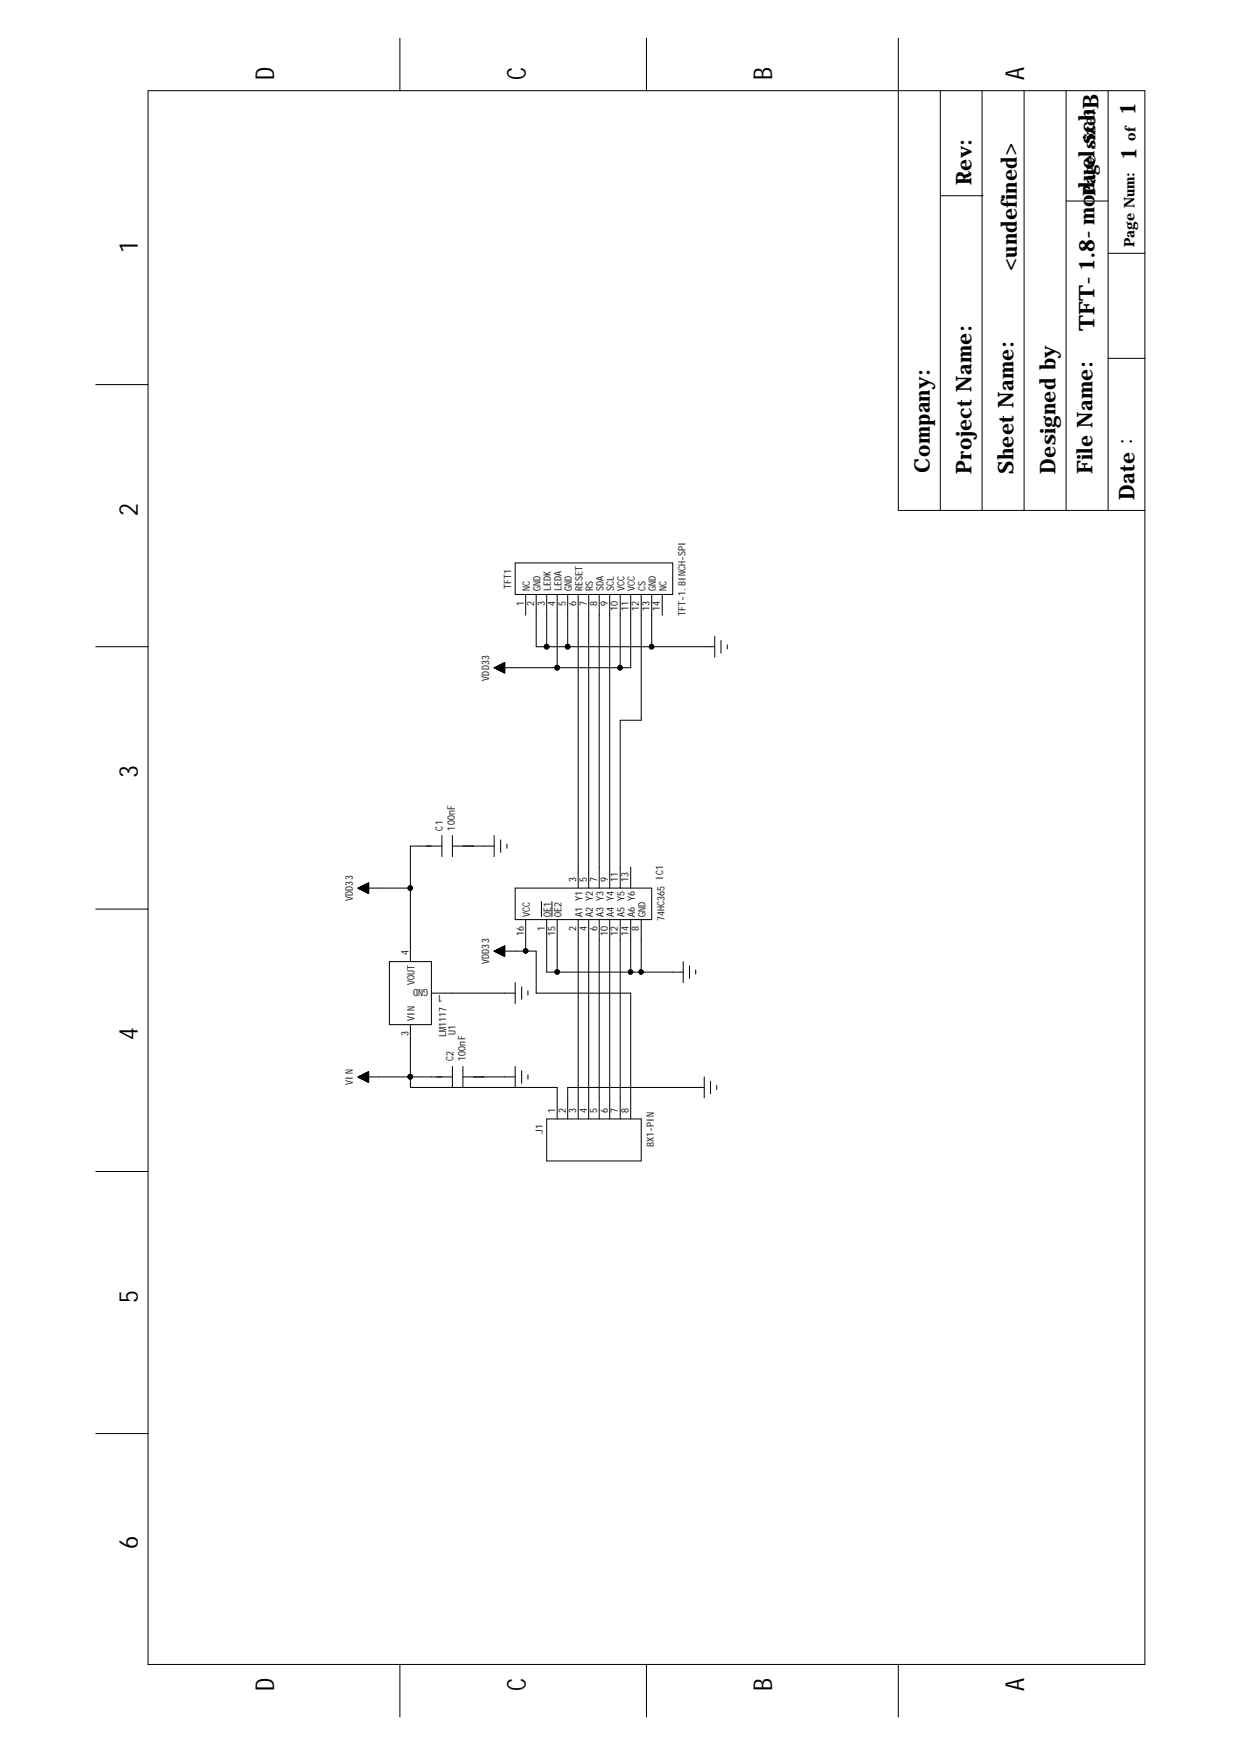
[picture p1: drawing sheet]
<svg xmlns="http://www.w3.org/2000/svg" width="210mm" height="297mm" viewBox="0 0 210 297" stroke-linecap="round" stroke-linejoin="round" font-family="sans-serif">
<g fill="none" stroke="#000" stroke-width=".17">
<path d="M25.1 15.4h168.7v266.3h-168.7zM67.7 6.5v8.9M109.4 6.5v8.9M152.1 6.5v8.8M152.1 15.4v71h41.7M159.2 15.4v71M166.2 15.4v71M173.4 15.4v71M180.5 15.4v71M187.6 15.4v71M159.2 33.1h7M166.2 33.1h.1"/>
<path d="M180.5 34h7.1M187.6 42.9h6.2M16.2 65.1h8.9M187.6 60.6h6.2M87.2 95.3h26.7v5.3h-26.7zM16.2 109.5h8.9M83.7 113h.1M83.7 113l1.7-.9v1.8zM83.7 113v.1M83.7 113.1h1.7M83.9 112.9v.2h1.5M84 112.8v.4h1.4"/>
<path d="M84.2 112.8v.5M84.2 113.3h1.2M84.3 112.7v.7M84.3 113.4h1.1M84.5 112.6v.8M84.5 113.5h.9M84.6 112.6v.9M84.6 113.5h.8M84.8 112.5v1.1M84.9 112.4v1.3M84.9 113.7h.5M85 112.3v1.4"/>
<path d="M85 113.7h.4M85.2 112.3v1.5M85.2 113.8h.2M85.3 112.2v1.7M85.3 113.9h.1M85.4 112.2v1.7M85.4 112.3h-.1v1.5M85.4 112.3h-.3v1.4M85.4 112.4h-.4v1.3M85.4 112.5h-.6v1.1h.6M85.4 112.5h-.7v1M85.4 112.6h-.9v.9"/>
<path d="M85.4 112.7h-1v.7M85.4 112.8h-1.2v.5M85.4 112.8h-1.3v.4M85.4 112.9h-1.4v.2M85.4 113h-1.6v.1M89 100.6v3.5M90.8 100.6v8.9h30.2M92.5 100.6v8.9M94.3 100.6v12.4M96.1 100.6v8.9M97.9 100.6v49.7M99.7 100.6v49.7"/>
<path d="M101.4 100.6v49.7M103.2 100.6v49.7M105 100.6v12.4M106.8 100.6v12.4h-23.1M108.5 100.6v21.3h-3.5v28.4M110.3 100.6v8.9M112.1 100.6v3.5M121 107.7v3.5M122 108.4v2.2M123.1 109.1v.7M16.2 153.9h8.9M60.6 150.3h.1"/>
<path d="M60.6 150.3h8.9M60.6 150.3l1.8 .9M60.6 150.3l1.8-.9v1.8M60.7 150.3v.1M60.7 150.4h1.7M60.8 150.2v.2M60.8 150.5h1.6M61 150.1v.4h1.4M61.1 150.1v.5M61.1 150.6h1.3M61.3 150v.7M61.3 150.7h1.1"/>
<path d="M61.4 149.9v.8M61.4 150.8h1M61.5 149.9v.9M61.6 150.8h.8M61.7 149.8v1.1M61.7 150.9h.7M61.8 149.7v1.2M61.8 150.9h.6M61.9 149.6v1.4M62 151h.4M62.1 149.6v1.5M62.2 149.5v1.7"/>
<path d="M62.3 151.2h.1M62.4 149.5l-.1 1.7M62.4 149.5h-.3v1.6h.3M62.4 149.6h-.4v1.4M62.4 149.7h-.5v1.2M62.4 149.8h-.7v1.1M62.4 149.8h-.8v1M62.4 149.9h-1v.9M62.4 150h-1.1v.7M62.4 150.1h-1.2v.5M62.4 150.1h-1.4v.4M62.4 150.2h-1.5v.3"/>
<path d="M62.4 150.3h-1.7v.1M74.8 143.2h-5.3v19.6M74.8 141.4v3.6M76.6 143.2h7.1M76.6 141.4v3.6M83.7 141.4v3.6M84.8 142.1v2.2M85.8 142.9v.7M87.2 150.3h23.1v5.3h-23.1zM89 155.6v5.4M91.7 152.6v2.5M92.5 155.6v8.9h23.2"/>
<path d="M93.4 152.6v2.5M94.3 155.6v8.9M97.9 155.6v33.8M99.7 155.6v33.8M101.4 155.6v33.8M103.2 155.6v33.8M105 155.6v33.8M106.8 146.8v3.5M106.8 155.6v8.9M108.5 155.6v8.9M65.9 162.8h7.1v10.6h-7.1zM69.5 173.4v10.7h24.8v5.3"/>
<path d="M73 168.1h14.2M83.7 161h.1M83.7 161h7.1v7.1h16v21.3M83.7 161l1.7-.9v1.8zM83.7 160.9v.1M83.7 161.1h1.7M83.9 160.9v.2h1.5M84 160.8v.3M84 161.2h1.4M84.2 160.7v.5M84.2 161.3h1.2M84.3 160.7v.6h1.1"/>
<path d="M84.5 160.6v.8M84.5 161.4h.9M84.6 160.5v.9M84.6 161.5h.8M84.8 160.5v1M84.9 160.4v1.2M84.9 161.6h.5M85 160.3v1.4M85 161.7h.4M85.2 160.2v1.5M85.2 161.7h.2M85.3 160.2v1.6"/>
<path d="M85.3 161.8h.1M85.4 160.1v1.7M85.4 160.2h-.1v1.5M85.4 160.3h-.3v1.4M85.4 160.3h-.4v1.3M85.4 160.4h-.6v1.2h.6M85.4 160.5h-.7v1M85.4 160.6h-.9v.8M85.4 160.6h-1v.7M85.4 160.7h-1.2v.6M85.4 160.8h-1.3v.4M85.4 160.9h-1.4v.2"/>
<path d="M85.4 160.9h-1.6v.2M87.2 166.3v3.6M88.3 167v2.1M89.4 167.7v.7M115.7 162.8v3.5M116.7 163.5v2.1M117.8 164.2v.7M16.2 198.3h8.9M60.6 182.3h.1M60.6 182.3h16M60.6 182.3l1.8-.9v1.8M60.6 182.3l1.8 .9"/>
<path d="M60.7 182.3h.1M60.7 182.4h1.7M60.8 182.2v.2M60.8 182.4h1.6M61 182.1v.3M61 182.5h1.4M61.1 182.1v.4M61.1 182.6h1.3M61.3 182v.6M61.3 182.7h1.1M61.4 181.9v.8h1M61.5 181.8v1"/>
<path d="M61.6 182.8h.8M61.7 181.8v1M61.7 182.9h.7M61.8 181.7v1.2M61.8 183h.6M61.9 181.6v1.4M62 183h.4M62.1 181.6v1.4M62.2 181.5v1.6M62.3 183.2h.1M62.4 181.4l-.1 1.8M62.4 181.5h-.3v1.6h.3"/>
<path d="M62.4 181.6h-.4v1.4M62.4 181.6h-.5v1.4M62.4 181.7h-.7v1.2M62.4 181.8h-.8v1M62.4 181.9h-1v.8M62.4 181.9h-1.1v.8M62.4 182h-1.2v.6M62.4 182.1h-1.4v.4M62.4 182.1h-1.5v.3M62.4 182.2h-1.7v.2M69.5 182.3h.1M76.6 180.5v3.6"/>
<path d="M78.4 182.3h8.8M78.4 180.5v3.6M87.2 180.5v3.6M88.3 181.2v2.1M89.4 181.9v.8M92.5 189.4h16v7.1h-16zM119.2 184.1h-23.1v5.3M119.2 182.3v3.5M120.3 183v2.1M121.3 183.7v.7M16.2 242.6h8.9M67.7 281.7v8.9"/>
<path d="M109.4 281.7v8.9M152.1 281.7v8.9"/>
</g>
<g fill="#000" stroke="#000" stroke-width=".17">
<circle cx="92.5" cy="109.5" r=".43"/>
<circle cx="94.3" cy="113" r=".43"/>
<circle cx="96.1" cy="109.5" r=".43"/>
<circle cx="105" cy="113" r=".42"/>
<circle cx="110.3" cy="109.5" r=".42"/>
<circle cx="69.4" cy="150.3" r=".42"/>
<circle cx="89" cy="161" r=".42"/>
<circle cx="94.3" cy="164.5" r=".42"/>
<circle cx="106.7" cy="164.5" r=".4"/>
<circle cx="108.5" cy="164.5" r=".4"/>
<circle cx="69.4" cy="182.2" r=".4"/>
</g>
<g font-size="4.4">
<text x="46.4" y="13.6" transform="rotate(-90 46.4 13.6)">D</text>
<text x="89" y="13.6" transform="rotate(-90 89 13.6)">C</text>
<text x="130.7" y="13.6" transform="rotate(-90 130.7 13.6)">B</text>
<text x="173.4" y="13.6" transform="rotate(-90 173.4 13.6)">A</text>
<text x="23.3" y="42.9" transform="rotate(-90 23.3 42.9)">1</text>
<text x="23.3" y="87.3" transform="rotate(-90 23.3 87.3)">2</text>
<text x="23.3" y="131.7" transform="rotate(-90 23.3 131.7)">3</text>
<text x="23.3" y="176.1" transform="rotate(-90 23.3 176.1)">4</text>
<text x="23.3" y="220.5" transform="rotate(-90 23.3 220.5)">5</text>
<text x="23.3" y="262.2" transform="rotate(-90 23.3 262.2)">6</text>
<text x="46.4" y="286.2" transform="rotate(-90 46.4 286.2)">D</text>
<text x="89" y="286.2" transform="rotate(-90 89 286.2)">C</text>
<text x="130.7" y="286.2" transform="rotate(-90 130.7 286.2)">B</text>
<text x="173.4" y="286.2" transform="rotate(-90 173.4 286.2)">A</text>
</g>
<g font-size="3.7">
<text x="192.2" y="19.5" transform="rotate(-90 192.2 19.5)">1</text>
<text x="192.4" y="27.1" transform="rotate(-90 192.4 27.1)">1</text>
<text x="164.5" y="31.4" transform="rotate(-90 164.5 31.4)">Rev:</text>
<text x="172.1" y="45.9" transform="rotate(-90 172.1 45.9)">&lt;undefined&gt;</text>
<text x="185.3" y="56" transform="rotate(-90 185.3 56)">TFT-1.8-moduel.schB</text>
<text x="157.4" y="80" transform="rotate(-90 157.4 80)">Company:</text>
<text x="164.5" y="80.2" transform="rotate(-90 164.5 80.2)">Project Name:</text>
<text x="171.6" y="80.2" transform="rotate(-90 171.6 80.2)">Sheet Name:</text>
<text x="178.7" y="80.2" transform="rotate(-90 178.7 80.2)">Designed by</text>
<text x="184.9" y="80.2" transform="rotate(-90 184.9 80.2)">File Name:</text>
<text x="192" y="84.6" transform="rotate(-90 192 84.6)">Date：</text>
</g>
<text font-size="3" x="185.4" y="33.1" transform="rotate(-90 185.4 33.1)">Page size:</text>
<g font-size="2.5">
<text x="192.2" y="23.9" transform="rotate(-90 192.2 23.9)">of</text>
<text x="192" y="41.8" transform="rotate(-90 192 41.8)">Page Num:</text>
</g>
<g font-size="1.7">
<text x="86.5" y="99.6" transform="rotate(-90 86.5 99.6)">TFT1</text>
<text x="89.7" y="100.1" transform="rotate(-90 89.7 100.1)">NC</text>
<text x="91.5" y="100.1" transform="rotate(-90 91.5 100.1)">GND</text>
<text x="93.3" y="100.1" transform="rotate(-90 93.3 100.1)">LEDK</text>
<text x="95" y="100.1" transform="rotate(-90 95 100.1)">LEDA</text>
<text x="96.8" y="100.1" transform="rotate(-90 96.8 100.1)">GND</text>
<text x="98.6" y="100.1" transform="rotate(-90 98.6 100.1)">RESET</text>
<text x="100.4" y="100.1" transform="rotate(-90 100.4 100.1)">RS</text>
<text x="102.2" y="100.1" transform="rotate(-90 102.2 100.1)">SDA</text>
<text x="103.9" y="100.1" transform="rotate(-90 103.9 100.1)">SCL</text>
<text x="105.7" y="100.1" transform="rotate(-90 105.7 100.1)">VCC</text>
<text x="107.5" y="100.1" transform="rotate(-90 107.5 100.1)">VCC</text>
<text x="109.3" y="100.1" transform="rotate(-90 109.3 100.1)">CS</text>
<text x="111" y="100.1" transform="rotate(-90 111 100.1)">GND</text>
<text x="112.8" y="100.1" transform="rotate(-90 112.8 100.1)">NC</text>
<text x="88.6" y="102.5" transform="rotate(-90 88.6 102.5)">1</text>
<text x="90.4" y="102.5" transform="rotate(-90 90.4 102.5)">2</text>
<text x="92.2" y="102.5" transform="rotate(-90 92.2 102.5)">3</text>
<text x="94" y="102.5" transform="rotate(-90 94 102.5)">4</text>
<text x="95.8" y="102.5" transform="rotate(-90 95.8 102.5)">5</text>
<text x="97.5" y="102.5" transform="rotate(-90 97.5 102.5)">6</text>
<text x="99.3" y="102.5" transform="rotate(-90 99.3 102.5)">7</text>
<text x="101.1" y="102.5" transform="rotate(-90 101.1 102.5)">8</text>
<text x="102.9" y="102.5" transform="rotate(-90 102.9 102.5)">9</text>
<text x="104.6" y="103.4" transform="rotate(-90 104.6 103.4)">10</text>
<text x="106.4" y="103.4" transform="rotate(-90 106.4 103.4)">11</text>
<text x="108.2" y="103.4" transform="rotate(-90 108.2 103.4)">12</text>
<text x="109.9" y="103.4" transform="rotate(-90 109.9 103.4)">13</text>
<text x="111.7" y="103.4" transform="rotate(-90 111.7 103.4)">14</text>
<text x="116" y="104.3" transform="rotate(-90 116 104.3)">TFT-1.8INCH-SPI</text>
<text x="82.8" y="115.3" transform="rotate(-90 82.8 115.3)">VDD33</text>
<text x="75" y="140.6" transform="rotate(-90 75 140.6)">C1</text>
<text x="77" y="140.6" transform="rotate(-90 77 140.6)">100nF</text>
<text x="97.5" y="149.3" transform="rotate(-90 97.5 149.3)">3</text>
<text x="99.3" y="149.3" transform="rotate(-90 99.3 149.3)">5</text>
<text x="101.1" y="149.3" transform="rotate(-90 101.1 149.3)">7</text>
<text x="102.9" y="149.3" transform="rotate(-90 102.9 149.3)">9</text>
<text x="104.6" y="149.3" transform="rotate(-90 104.6 149.3)">11</text>
<text x="106.4" y="149.3" transform="rotate(-90 106.4 149.3)">13</text>
<text x="59.7" y="152.6" transform="rotate(-90 59.7 152.6)">VDD33</text>
<text x="89.7" y="155.1" transform="rotate(-90 89.7 155.1)">VCC</text>
<text x="93.3" y="155.1" transform="rotate(-90 93.3 155.1)">OE1</text>
<text x="95" y="155.1" transform="rotate(-90 95 155.1)">OE2</text>
<text x="98.6" y="155.1" transform="rotate(-90 98.6 155.1)">A1 Y1</text>
<text x="100.4" y="155.1" transform="rotate(-90 100.4 155.1)">A2 Y2</text>
<text x="102.2" y="155.1" transform="rotate(-90 102.2 155.1)">A3 Y3</text>
<text x="103.9" y="155.1" transform="rotate(-90 103.9 155.1)">A4 Y4</text>
<text x="105.7" y="155.1" transform="rotate(-90 105.7 155.1)">A5 Y5</text>
<text x="107.5" y="155.1" transform="rotate(-90 107.5 155.1)">A6 Y6</text>
<text x="109.3" y="155.1" transform="rotate(-90 109.3 155.1)">GND</text>
<text x="112.5" y="155.9" transform="rotate(-90 112.5 155.9)">74HC365 IC1</text>
<text x="69.1" y="161.7" transform="rotate(-90 69.1 161.7)">4</text>
<text x="88.6" y="158.4" transform="rotate(-90 88.6 158.4)">16</text>
<text x="92.2" y="157.6" transform="rotate(-90 92.2 157.6)">1</text>
<text x="94" y="158.4" transform="rotate(-90 94 158.4)">15</text>
<text x="97.5" y="157.6" transform="rotate(-90 97.5 157.6)">2</text>
<text x="99.3" y="157.6" transform="rotate(-90 99.3 157.6)">4</text>
<text x="101.1" y="157.6" transform="rotate(-90 101.1 157.6)">6</text>
<text x="102.9" y="158.4" transform="rotate(-90 102.9 158.4)">10</text>
<text x="104.6" y="158.4" transform="rotate(-90 104.6 158.4)">12</text>
<text x="106.4" y="158.4" transform="rotate(-90 106.4 158.4)">14</text>
<text x="108.2" y="157.6" transform="rotate(-90 108.2 157.6)">8</text>
<text x="70.2" y="166.7" transform="rotate(-90 70.2 166.7)">VOUT</text>
<text x="72.5" y="167.4" transform="rotate(-180 72.5 167.4)">GND</text>
<text x="82.8" y="163.2" transform="rotate(-90 82.8 163.2)">VDD33</text>
<text x="70.2" y="172.9" transform="rotate(-90 70.2 172.9)">VIN</text>
<text x="74.9" y="168.4" transform="rotate(-180 74.9 168.4)">1</text>
<text x="69.1" y="175.3" transform="rotate(-90 69.1 175.3)">3</text>
<text x="75.5" y="175.6" transform="rotate(-90 75.5 175.6)">LM1117</text>
<text x="76.8" y="179.6" transform="rotate(-90 76.8 179.6)">C2</text>
<text x="77.1" y="175.2" transform="rotate(-90 77.1 175.2)">U1</text>
<text x="78.8" y="179.6" transform="rotate(-90 78.8 179.6)">100nF</text>
<text x="59.7" y="183.6" transform="rotate(-90 59.7 183.6)">VIN</text>
<text x="94" y="188.3" transform="rotate(-90 94 188.3)">1</text>
<text x="95.8" y="188.3" transform="rotate(-90 95.8 188.3)">2</text>
<text x="97.5" y="188.3" transform="rotate(-90 97.5 188.3)">3</text>
<text x="99.3" y="188.3" transform="rotate(-90 99.3 188.3)">4</text>
<text x="101.1" y="188.3" transform="rotate(-90 101.1 188.3)">5</text>
<text x="102.9" y="188.3" transform="rotate(-90 102.9 188.3)">6</text>
<text x="104.6" y="188.3" transform="rotate(-90 104.6 188.3)">7</text>
<text x="106.4" y="188.3" transform="rotate(-90 106.4 188.3)">8</text>
<text x="91.9" y="192" transform="rotate(-90 91.9 192)">J1</text>
<text x="110.7" y="194.1" transform="rotate(-90 110.7 194.1)">8X1-PIN</text>
</g>
</svg>
